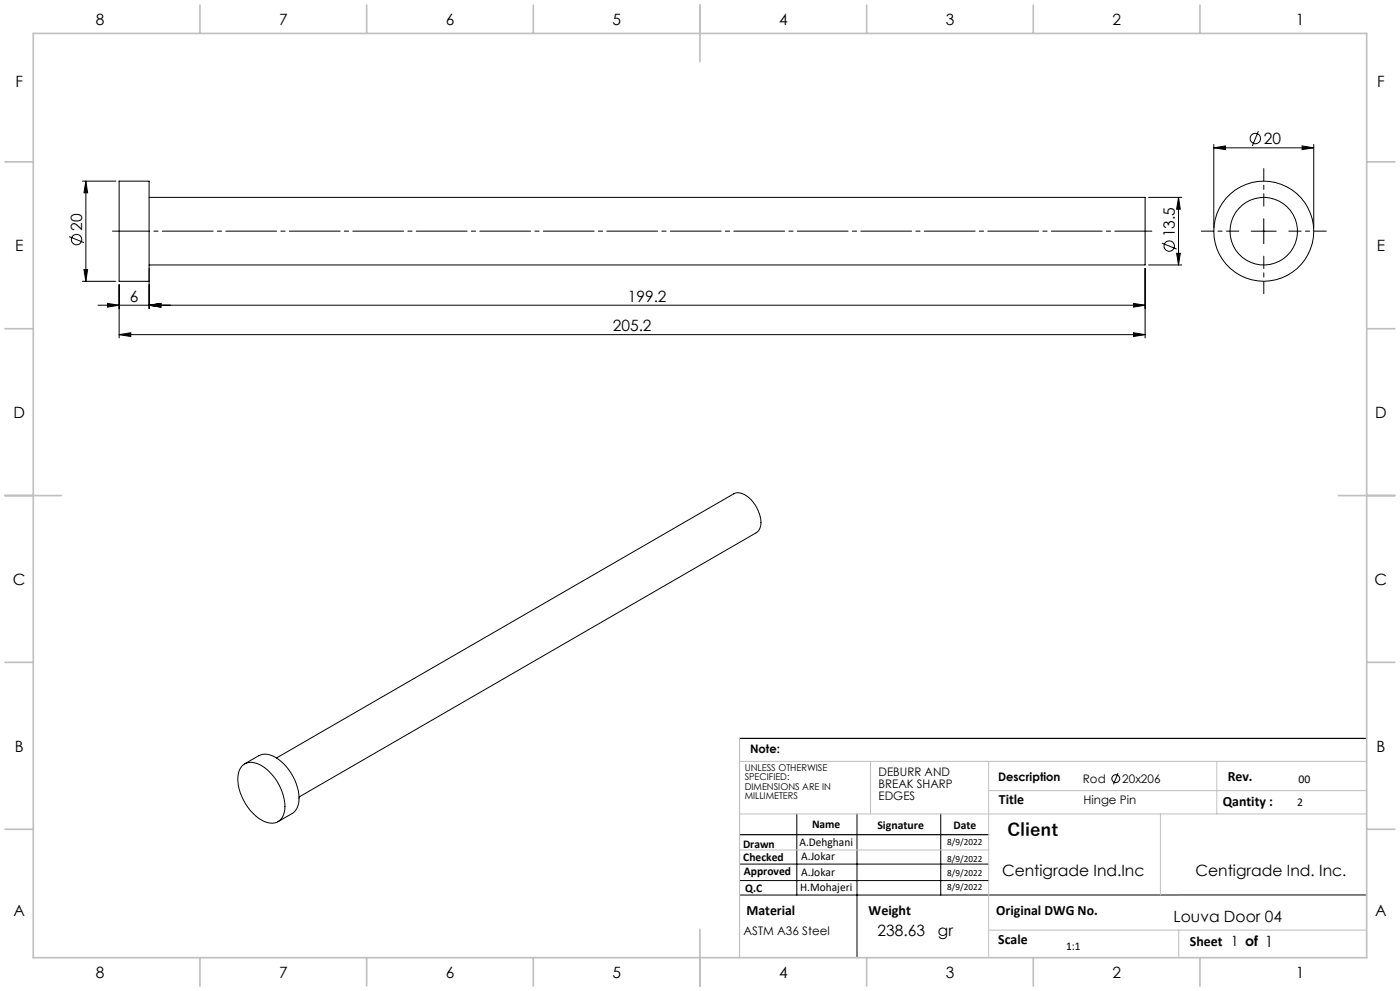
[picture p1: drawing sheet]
<svg xmlns="http://www.w3.org/2000/svg" width="420mm" height="297mm" viewBox="0 0 420 297" stroke-linecap="round" stroke-linejoin="round" font-family="sans-serif">
<g fill="none" stroke="#000" stroke-width=".3">
<path d="M377.5 39.3l-1.8 4.4M24.7 54.3h10M25.8 54.3l.5 3.5h-1.1zM25.8 54.3v30M35.7 54.3h9v30h-9zM44.7 59.2h298.8v20.2h-298.8M344.6 59.2h9.9M353.6 59.2l.5 3.5h-1.1zM353.6 59.2v20.2M364.1 44.3l3.5-.6v1.1zM364.1 43.3v25M364.1 44.3h30"/>
<path d="M390.6 43.7l3.5 .6-3.5 .5zM394.1 43.3v25M20.7 70.9l4.5 1.8M344.6 79.4h9.9M348.5 72.8l4.5 1.8M353 75.9h1.1l-.5 3.5zM375.4 69.3h7.5M379.1 65.5v7.6M24.7 84.3h10M25.2 80.8h1.1l-.5 3.5zM29.4 91.5h314.1M32.2 90.9l3.5 .6-3.5 .5z"/>
<path d="M35.7 85.3v16M44.7 91.5l3.6-.6v1.1zM44.7 80.4v12.1M340 90.9l3.5 .6-3.5 .5zM340 99.7l3.5 .6-3.5 .6zM343.5 80.4v20.9M35.7 100.3l3.5-.6v1.2zM35.7 100.3h307.8M72.6 229.6a4.5 4.5 0 0 1 5.8-.2 15.3 15.3 0 0 1 7 13.2 4.1 4.1 0 0 1-6.1 3.6 14.8 14.8 0 0 1-7.8-14.5zM73.4 228.9l4.2-2.4a5.4 5.4 0 0 1 5.9 1 14.9 14.9 0 0 1 6 13.5 4.4 4.4 0 0 1-1.8 2.8l-4.3 2.4M83 227.2l137.1-79.2a4.1 4.1 0 0 1 4.6 1.2 10 10 0 0 1 3.4 8.8l-.6 1.2-.6 .5-137.2 79.2M335.4 231.7l-1.4 3.4"/>
<path d="M221.9 259h74.7M239 243.9v24.3M257.1 243.9v43.1M282.2 243.9v24.3M221.9 263.9h74.7M410 268.2h-188.1"/>
<circle cx="376.6" cy="41.5" r="1.55"/>
<circle cx="23" cy="71.8" r="1.55"/>
<circle cx="350.8" cy="73.7" r="1.55"/>
<circle cx="379.1" cy="69.3" r="10.1"/>
<circle cx="379.1" cy="69.3" r="15"/>
<circle cx="334.7" cy="233.4" r="1.18"/>
</g>
<path d="M371.6 69.3h-11.2M379.1 61.8v-11.3M379.1 76.8v11.2M386.6 69.3h11.3" fill="none" stroke="#000" stroke-width=".3" stroke-dasharray="15.2 1.3 1.3 1.3" stroke-dashoffset="11.5"/>
<path d="M345.6 69.3h-311.8" fill="none" stroke="#000" stroke-width=".3" stroke-dasharray="15.2 1.3 1.3 1.3" stroke-dashoffset="4.1"/>
<path d="M221.9 221.3h188.1M221.9 250.2h74.7" fill="none" stroke="#000" stroke-width=".35"/>
<path d="M221.9 228.2h188.1M261.2 228.2v15.7M296.6 228.2v58.8M296.6 237h113.4M365.1 228.2v15.7M221.9 243.9h188.1M221.9 254.7h74.7M348.1 243.9v24.3M296.6 278.8h113.4M353.6 278.8v8.2" fill="none" stroke="#c0c0c0" stroke-width=".3"/>
<path d="M221.9 221.3v65.7" fill="none" stroke="#c0c0c0" stroke-width=".35"/>
<g fill="none" stroke="#c0c0c0" stroke-width=".5">
<path d="M10 10h400v277h-400zM60 1.5v8.5M110 1.5v8.5M160 1.5v8.5M210 1.5v17M260 1.5v8.5M310 1.5v8.5M360 1.5v8.5M1.5 48.5h8.5M410 48.5h8.5M1.5 98.5h8.5M410 98.5h8.5"/>
<path d="M1.5 148.5h17M401.5 148.5h17M1.5 198.5h8.5M410 198.5h8.5M1.5 248.5h8.5M410 248.5h8.5M210 278.5v17M60 287v8.5M110 287v8.5M160 287v8.5M260 287v8.5M310 287v8.5"/>
<path d="M360 287v8.5"/>
</g>
<g fill="#000">
<path d="M25.2 80.8h1.1l-.5 3.5zM25.8 54.3l.5 3.5h-1.1zM353 75.9h1.1l-.5 3.5zM353.6 59.2l.5 3.5h-1.1z"/>
<path d="M32.2 90.9l3.5 .6-3.5 .5zM44.7 91.5l3.6-.6v1.1zM44.7 91.5l3.6-.6v1.1zM340 90.9l3.5 .6-3.5 .5zM35.7 100.3l3.5-.6v1.2zM340 99.7l3.5 .6-3.5 .6zM364.1 44.3l3.5-.6v1.1zM390.6 43.7l3.5 .6-3.5 .5z"/>
</g>
<text font-size="5.3" x="302.2" y="250.7">Client</text>
<g font-size="4.7">
<text x="28.7" y="7.6">8</text>
<text x="83.7" y="7.6">7</text>
<text x="133.7" y="7.6">6</text>
<text x="183.7" y="7.6">5</text>
<text x="233.7" y="7.6">4</text>
<text x="283.7" y="7.6">3</text>
<text x="333.7" y="7.6">2</text>
<text x="388.7" y="7.6">1</text>
<text x="4.6" y="26.1">F</text>
<text x="413.1" y="26.1">F</text>
<text x="379.2" y="43.2">20</text>
<text x="24.7" y="69.2" transform="rotate(-90 24.7 69.2)">20</text>
<text x="352.5" y="71.2" transform="rotate(-90 352.5 71.2)">13.5</text>
<text x="4.5" y="75.3">E</text>
<text x="413" y="75.3">E</text>
<text x="39" y="90.5">6</text>
<text x="188.3" y="90.5">199.2</text>
<text x="183.8" y="99.3">205.2</text>
<text x="4" y="125.3">D</text>
<text x="412.5" y="125.3">D</text>
<text x="3.9" y="175.3">C</text>
<text x="412.4" y="175.3">C</text>
<text x="4.4" y="225.3">B</text>
<text x="412.9" y="225.3">B</text>
<text x="300.6" y="262.6">Centigrade Ind.Inc</text>
<text x="358.6" y="262.6">Centigrade Ind. Inc.</text>
<text x="4" y="274.6">A</text>
<text x="412.5" y="274.6">A</text>
<text x="263.3" y="280.5">238.63</text>
<text x="281.4" y="280.5">gr</text>
<text x="352.1" y="276.4">Louva Door 04</text>
<text x="28.7" y="293.1">8</text>
<text x="83.7" y="293.1">7</text>
<text x="133.7" y="293.1">6</text>
<text x="183.7" y="293.1">5</text>
<text x="233.7" y="293.1">4</text>
<text x="283.7" y="293.1">3</text>
<text x="333.7" y="293.1">2</text>
<text x="388.7" y="293.1">1</text>
</g>
<g font-size="4.2">
<text x="368.3" y="234.1">Rev.</text>
<text x="299.7" y="240.9">Title</text>
<text x="366.8" y="241.6">Qantity :</text>
<text x="223.9" y="274.2">Material</text>
<text x="260.6" y="274.2">Weight</text>
<text x="298.9" y="274.2">Original DWG No.</text>
<text x="299.5" y="282.8">Scale</text>
<text x="357" y="283.6">Sheet 1 of 1</text>
</g>
<g font-size="3.5">
<text x="225" y="225.7">Note:</text>
<text x="263.6" y="232.6">DEBURR AND</text>
<text x="263.6" y="236.1">BREAK SHARP</text>
<text x="263.6" y="239.7">EDGES</text>
<text x="299.4" y="234.1">Description</text>
<text x="324.9" y="234.7">Rod</text>
<text x="336.7" y="234.7">20x206</text>
<text x="389.6" y="234.7">00</text>
<text x="325.1" y="240.8">Hinge Pin</text>
<text x="389.2" y="241.6">2</text>
<text x="243.6" y="248.1">Name</text>
<text x="263.2" y="248.5">Signature</text>
<text x="286" y="248.5">Date</text>
<text x="222.9" y="254">Drawn</text>
<text x="239.8" y="253.5">A.Dehghani</text>
<text x="240.4" y="257.8">A.Jokar</text>
<text x="223" y="258.1">Checked</text>
<text x="223.2" y="262.1">Approved</text>
<text x="240.4" y="262.4">A.Jokar</text>
<text x="223.6" y="267.4">Q.C</text>
<text x="240.1" y="267.1">H.Mohajeri</text>
<text x="223.1" y="280.2">ASTM A36 Steel</text>
<text x="319.8" y="284.6">1:1</text>
</g>
<g font-size="2.8">
<text x="223.4" y="231">UNLESS OTHERWISE</text>
<text x="223.4" y="233.8">SPECIFIED:</text>
<text x="223.4" y="236.7">DIMENSIONS ARE IN</text>
<text x="223.4" y="239.5">MILLIMETERS</text>
<text x="284.2" y="253.2">8/9/2022</text>
<text x="284.2" y="258.4">8/9/2022</text>
<text x="284.2" y="262.7">8/9/2022</text>
<text x="284.2" y="266.6">8/9/2022</text>
</g>
</svg>
